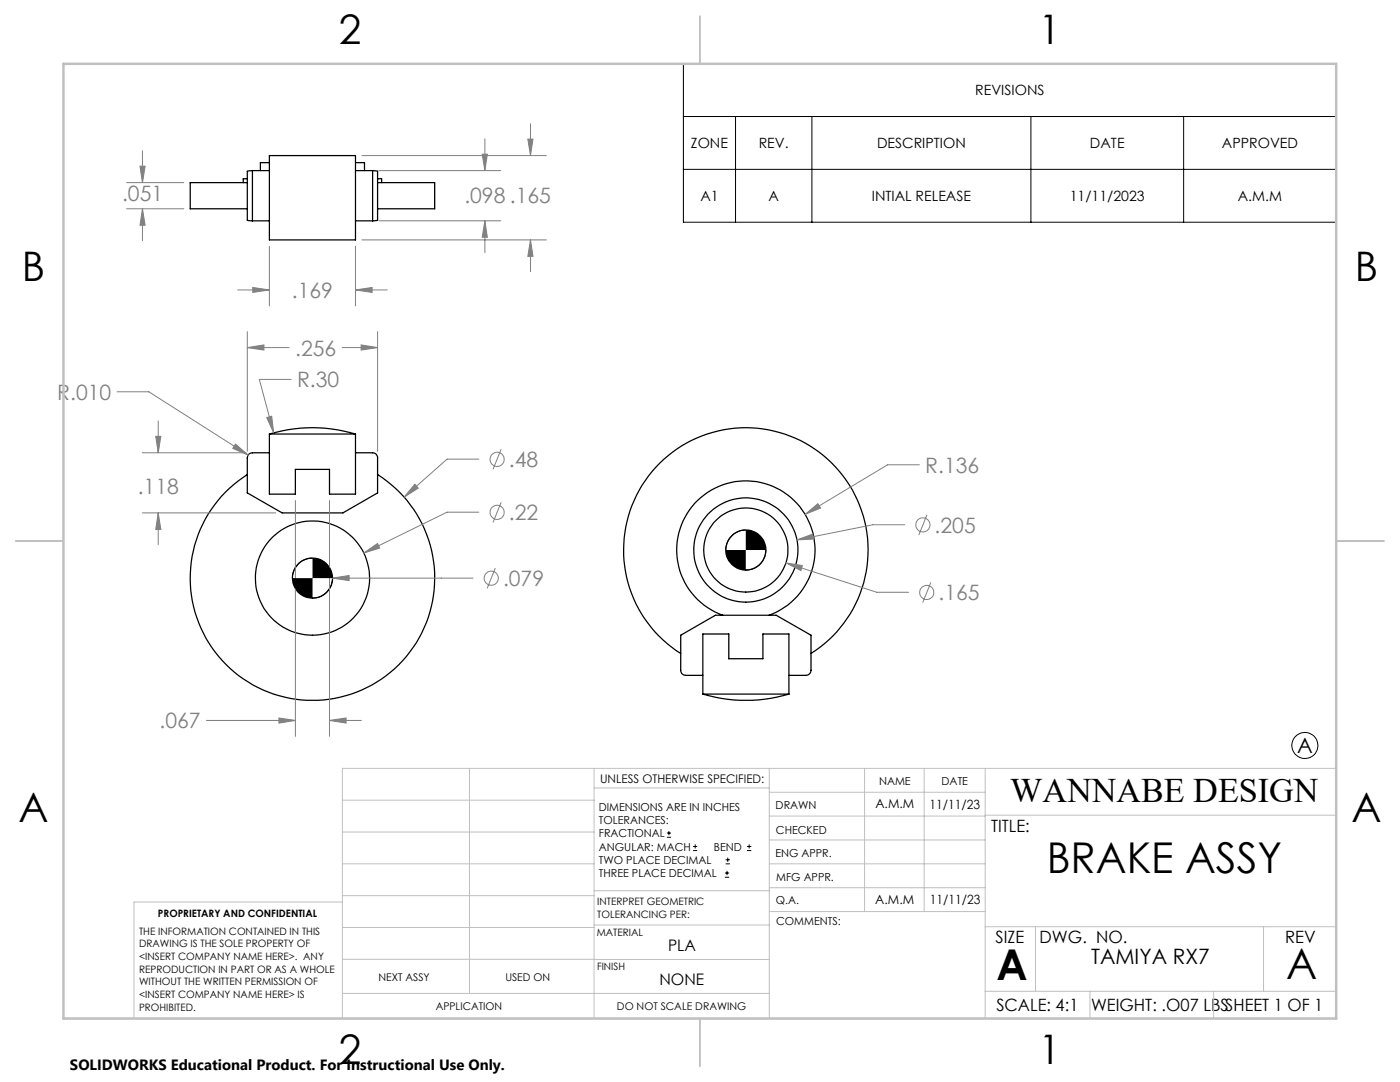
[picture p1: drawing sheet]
<svg xmlns="http://www.w3.org/2000/svg" width="279mm" height="216mm" viewBox="0 0 279 216" stroke-linecap="round" stroke-linejoin="round" font-family="sans-serif">
<g fill="none" stroke="#000" stroke-width=".25">
<path d="M49.4 36.4h-11.4v5.3h11.4M49.4 35.7h-.9v.7M50.4 34l-1 .2v9.7l1 .2M50.4 34h3.4M50.4 34v10.1M53.8 31h17.1v16.9h-17.1zM53.8 32.5h-1.8v1.5M70.9 32.5h1.8v1.5M70.9 34h3.5M74.4 34l1 .1v9.9l-1 .1M74.4 34v10.1M75.4 36.4h11.3v5.3h-11.3"/>
<path d="M75.4 35.7h.8v.7M50.4 44.1h3.4M70.9 44.1h3.5M49.4 94.7a24.4 24.4 0 0 0-5.5 36.6 24.4 24.4 0 0 0 36.9 0 24.4 24.4 0 0 0-5.4-36.6M53.8 86.6v12h5.1v-4.9h6.9v4.9h5.1v-12M53.8 86.6a29.7 29.7 0 0 1 17.1 0M53.8 90.3h-3.4a1.02 1.02 0 0 0-1 1v7.1l6.9 3.9h12.1l7-3.9v-7.1a.96 .96 0 0 0-1-1h-3.5M53.8 86.6h17.1M135.9 130.4a24.4 24.4 0 0 1-5.5-36.6 24.4 24.4 0 0 1 36.9 0 24.4 24.4 0 0 1-5.4 36.6M140.3 138.5a30.5 30.5 0 0 0 17.1 0M140.3 138.5v-12h5.2v4.9h6.8v-4.9h5.1v12M140.3 134.8h-3.5a1.02 1.02 0 0 1-.9-1.1v-6.9l6.9-4h12.1l7 4v6.9a1.02 1.02 0 0 1-1.1 1.1h-3.4"/>
<path d="M140.3 138.5h17.1M144.2 122.8a13.8 13.8 0 0 1-6.4-21.3 13.8 13.8 0 0 1 22.1 0 13.8 13.8 0 0 1-6.4 21.3"/>
<circle cx="62.4" cy="115.3" r="4"/>
<circle cx="62.4" cy="115.3" r="11.4"/>
<circle cx="148.8" cy="109.8" r="8.4"/>
<circle cx="148.8" cy="109.7" r="4"/>
<circle cx="148.9" cy="109.8" r="10.4"/>
</g>
<g fill="none" stroke="#808080" stroke-width=".2">
<path d="M25.3 36.4h11.4M27.9 33.2h1.1l-.6 3.2zM28.4 30.1v6.3M72.2 31h36.8M75.6 34h24.3M96.2 30.8h1.1l-.5 3.2zM96.8 27.7v6.3M105.3 27.8h1.1l-.5 3.2zM105.9 24.7v6.3M25.3 41.7h11.4M28.4 41.7l.6 3.2h-1.1zM28.4 41.7v6.3"/>
<path d="M47.4 57.9h6.4M50.4 57.4l3.4 .5-3.4 .4zM53.8 49.1v11.9M70.9 57.9l3.4-.5v.9zM70.9 49.1v11.9M70.9 57.9h6.4M72.2 47.9h36.8M75.6 44.1h24.3M96.8 44.1l.5 3.2h-1.1zM96.8 44.1v6.3M105.9 47.9l.5 3.3h-1.1zM105.9 47.9v6.3"/>
<path d="M23.4 78.2h6.3l19.8 12.6M49.4 69.4l3.3-.6v1.1zM49.4 66.2v23.9M49.4 69.4h8.3M58.1 75.7h-6.3l2.8 10.7M68.3 69.4h7.1M72.1 68.8l3.3 .6-3.3 .5zM75.4 66.2v23.9M28.4 90.3h20.7M31.1 87.1h1l-.5 3.2zM31.6 84v6.3M47 88.6l2.5 2.2-3-1.3z"/>
<path d="M53.2 83.3l1-.3 .4 3.4zM58.9 99.9v47M65.8 99.9v47M82.8 96.6l.7 .8-2.9 1.8zM95.6 91.6h-6.4l-8.6 7.6M100 89.6l-1.6 4.1M183.5 92.7h-6.4l-16.4 9.9M28.4 102.3h26.6M31.6 102.3l.5 3.4h-1zM31.6 102.3v6.4M66.4 115.4l3.3-.6v1.1zM66.4 115.4h28"/>
<path d="M72.6 110.3l2.8-1.9 .4 1zM95.6 102.2h-6.4l-16.6 8.1M98.8 113.3l-1.6 4.1M100 100.2l-1.6 4M156.8 112.3l3.3 .6-.3 .9zM156.8 112.3l18.2 5.9h6.3M159 107.7l3.2-1.1 .2 1zM160.7 102.6l2.5-2.1 .6 .9zM180.6 104.7h-6.4l-15.2 3M185 102.7l-1.6 4.1M185.8 116.2l-1.7 4M41.2 143.8h17.7"/>
<path d="M55.7 143.3l3.2 .5-3.2 .5zM65.8 143.8l3.3-.5v1zM65.8 143.8h6.3"/>
<circle cx="99.2" cy="91.7" r="1.4"/>
<circle cx="98" cy="115.4" r="1.41"/>
<circle cx="99.2" cy="102.2" r="1.4"/>
<circle cx="184.2" cy="104.7" r="1.42"/>
<circle cx="185" cy="118.2" r="1.41"/>
</g>
<g fill="none" stroke="#000" stroke-width=".2">
<path d="M136.4 12.7h130.3v31.6h-130.3zM136.4 23.2h130.3M136.4 33.8h130.3M146.8 23.2v21.1M162 23.2v21.1M205.7 23.2v21.1M236.2 23.2v21.1M62.4 111.3a4 4 0 0 0-4.1 4.1M66.4 115.4a4 4 0 0 1-4 3.9M148.8 105.8a4 4 0 0 0-3.9 3.9M152.9 109.7a4 4 0 0 1-4.1 4M133.1 167.1h.8"/>
<path d="M133.1 166.2h.8M133.5 165.8v.9M138.3 169.7h.8M138.3 168.9h.8M138.7 168.5v.8M144.7 175h.8M144.7 174.2h.8M144.8 172.4h.9M144.8 171.6h.9M145.1 173.8v.8M145.2 171.1v.9M149.1 169.7h.8"/>
<path d="M149.1 168.9h.8M149.5 168.5v.8"/>
<circle cx="260.4" cy="148.7" r="2.59"/>
</g>
<g fill="none" stroke="#c0c0c0" stroke-width=".2">
<path d="M68.3 159.7h50.3M93.7 153.3v44.9M118.6 153.3v49.9M118.6 157.2h34.9M153.5 153.3v49.9M153.5 158.1h43.1M172.5 153.3v28.6M184.4 153.3v28.6M196.6 153.3v49.9M266.7 153.3h-198.4v49.9M68.3 178.7h50.3M68.3 172.4h50.3"/>
<path d="M68.3 166h50.3M68.3 180h-41.6v23.2M118.6 177.7h35M153.5 167.6h43.1M153.5 162.8h43.1M153.5 172.4h43.1M153.5 177.1h43.1M196.6 162.7h70.1M68.3 198.2h85.2M68.3 191.4l85.2 .1M68.3 185.1h50.3M118.6 184.6h35"/>
<path d="M153.6 181.9h43M196.6 197.8h70.1M196.6 184.9h70.1M206.7 184.9v12.9M217.5 197.8v5.4M242.2 197.8v5.4M252.2 184.9v12.9"/>
</g>
<path d="M139.7 3.2v9.5M3.1 107.9h9.6M266.7 107.9h9.5M139.7 203.2v9.6" fill="none" stroke="#c0c0c0" stroke-width=".25"/>
<path d="M12.7 12.7h254v190.5h-254z" fill="none" stroke="#c0c0c0" stroke-width=".5"/>
<path d="M58.3 115.4a4 4 0 0 0 4.1 3.9v-3.9zM62.4 111.3v4.1h4a4 4 0 0 0-4-4.1zM144.9 109.7a4 4 0 0 0 3.9 4v-4zM148.8 105.8v3.9h4.1a4 4 0 0 0-4.1-3.9z" fill="#000"/>
<path d="M82.8 96.6l-2.2 2.6 2.9-1.8zM72.6 110.3l3.2-.9-.4-1zM53.2 83.3l1.4 3.1-.4-3.4zM47 88.6l-.5 .9 3 1.3zM66.4 115.4l3.3 .5v-1.1zM49.4 69.4l3.3-.6v1.1zM72.1 68.8l3.3 .6-3.3 .5zM31.1 87.1h1l-.5 3.2zM31.6 102.3l.5 3.4h-1zM55.7 143.3l3.2 .5-3.2 .5zM65.8 143.8l3.3-.5v1zM105.3 27.8h1.1l-.5 3.2zM105.9 47.9l.5 3.3h-1.1zM96.8 44.1l.5 3.2h-1.1zM96.2 30.8h1.1l-.5 3.2zM70.9 57.9l3.4-.5v.9zM50.4 57.4l3.4 .5-3.4 .4zM27.9 33.2h1.1l-.6 3.2zM28.4 41.7l.6 3.2h-1.1zM160.7 102.6l3.1-1.2-.6-.9zM159 107.7l3.4-.1-.2-1zM156.8 112.3l3 1.5 .3-.9z" fill="#808080"/>
<g font-size="8.5">
<text x="208.9" y="174.2">BRAKE ASSY</text>
<text x="198.9" y="195.5">A</text>
<text x="256.7" y="195.4">A</text>
</g>
<g font-size="8.1">
<text x="67.6" y="8.9">2</text>
<text x="207.3" y="8.9">1</text>
<text x="4.4" y="56.1">B</text>
<text x="270.4" y="56.1">B</text>
<text x="3.7" y="164.1">A</text>
<text x="269.7" y="164.1">A</text>
<text x="67.6" y="212.4">2</text>
<text x="207.3" y="212.4">1</text>
</g>
<text font-size="6.9" x="201.6" y="160.1">WANNABE DESIGN</text>
<g font-size="4.2" fill="#808080">
<text x="24.4" y="40.1">.051</text>
<text x="92.7" y="40.6">.098 .165</text>
<text x="58.2" y="59.4">.169</text>
<text x="58.9" y="70.9">.256</text>
<text x="59.3" y="77.3">R.30</text>
<text x="11.4" y="79.8">R.010</text>
<text x="101.6" y="93.2">.48</text>
<text x="184.7" y="94.3">R.136</text>
<text x="27.5" y="98.6">.118</text>
<text x="101.6" y="103.8">.22</text>
<text x="186.5" y="106.3">.205</text>
<text x="100.4" y="116.9">.079</text>
<text x="187.3" y="119.8">.165</text>
<text x="31.8" y="145.4">.067</text>
</g>
<g font-size="4.2">
<text x="258.9" y="150.2">A</text>
<text x="217.8" y="192.4">TAMIYA RX7</text>
</g>
<g font-size="3.4">
<text x="197.8" y="166">TITLE:</text>
<text x="198.7" y="188.1">SIZE</text>
<text x="207.5" y="188.1">DWG. NO.</text>
<text x="256.5" y="188.2">REV</text>
<text x="198.8" y="201.7">SCALE: 4:1</text>
<text x="217.7" y="201.8">WEIGHT: .O07 LBSSHEET 1 OF 1</text>
</g>
<g font-size="3.2">
<text x="133.3" y="189.8">PLA</text>
<text x="131.6" y="196.6">NONE</text>
</g>
<text font-size="3" x="14" y="213.5">SOLIDWORKS Educational Product. For Instructional Use Only.</text>
<g font-size="2.8">
<text x="194.6" y="19">REVISIONS</text>
<text x="137.9" y="29.6">ZONE</text>
<text x="151.4" y="29.6">REV.</text>
<text x="175" y="29.6">DESCRIPTION</text>
<text x="217.5" y="29.6">DATE</text>
<text x="243.9" y="29.6">APPROVED</text>
<text x="139.8" y="40.1">A1</text>
<text x="153.4" y="40.1">A</text>
<text x="174" y="40.1">INTIAL RELEASE</text>
<text x="213.5" y="40.1">11/11/2023</text>
<text x="247" y="40.1">A.M.M</text>
</g>
<g font-size="2.5">
<text x="174.7" y="161.3">A.M.M</text>
<text x="185.5" y="161.4">11/11/23</text>
<text x="174.7" y="180.4">A.M.M</text>
<text x="185.6" y="180.3">11/11/23</text>
</g>
<text font-size="2.4" x="119.8" y="156.2">UNLESS OTHERWISE SPECIFIED:</text>
<g font-size="2.2">
<text x="119.5" y="161.8">DIMENSIONS ARE IN INCHES</text>
<text x="154.8" y="161.4">DRAWN</text>
<text x="175.4" y="156.6">NAME</text>
<text x="187.9" y="156.7">DATE</text>
<text x="119.5" y="164.4">TOLERANCES:</text>
<text x="119.5" y="167.1">FRACTIONAL</text>
<text x="154.9" y="166.3">CHECKED</text>
<text x="119.5" y="169.7">ANGULAR: MACH</text>
<text x="119.5" y="172.4">TWO PLACE DECIMAL</text>
<text x="142.5" y="169.7">BEND</text>
<text x="154.8" y="171">ENG APPR.</text>
<text x="119.5" y="175">THREE PLACE DECIMAL</text>
<text x="154.9" y="175.7">MFG APPR.</text>
<text x="154.9" y="180.4">Q.A.</text>
<text x="154.9" y="184.6">COMMENTS:</text>
</g>
<g font-size="2.1">
<text x="75.5" y="195.7">NEXT ASSY</text>
<text x="100.9" y="195.7">USED ON</text>
<text x="86.9" y="201.5">APPLICATION</text>
<text x="123.1" y="201.6">DO NOT SCALE DRAWING</text>
</g>
<g font-size="2">
<text x="31.5" y="182.9">PROPRIETARY AND CONFIDENTIAL</text>
<text x="119.2" y="180.6">INTERPRET GEOMETRIC</text>
<text x="119.2" y="183.1">TOLERANCING PER:</text>
<text x="27.8" y="186.5">THE INFORMATION CONTAINED IN THIS</text>
<text x="27.8" y="189">DRAWING IS THE SOLE PROPERTY OF</text>
<text x="27.8" y="191.6">&lt;INSERT COMPANY NAME HERE&gt;. ANY</text>
<text x="119.1" y="186.7">MATERIAL</text>
<text x="27.8" y="194.1">REPRODUCTION IN PART OR AS A WHOLE</text>
<text x="27.8" y="196.6">WITHOUT THE WRITTEN PERMISSION OF</text>
<text x="119.1" y="193.5">FINISH</text>
<text x="27.8" y="199.1">&lt;INSERT COMPANY NAME HERE&gt; IS</text>
<text x="27.8" y="201.7">PROHIBITED.</text>
</g>
</svg>
